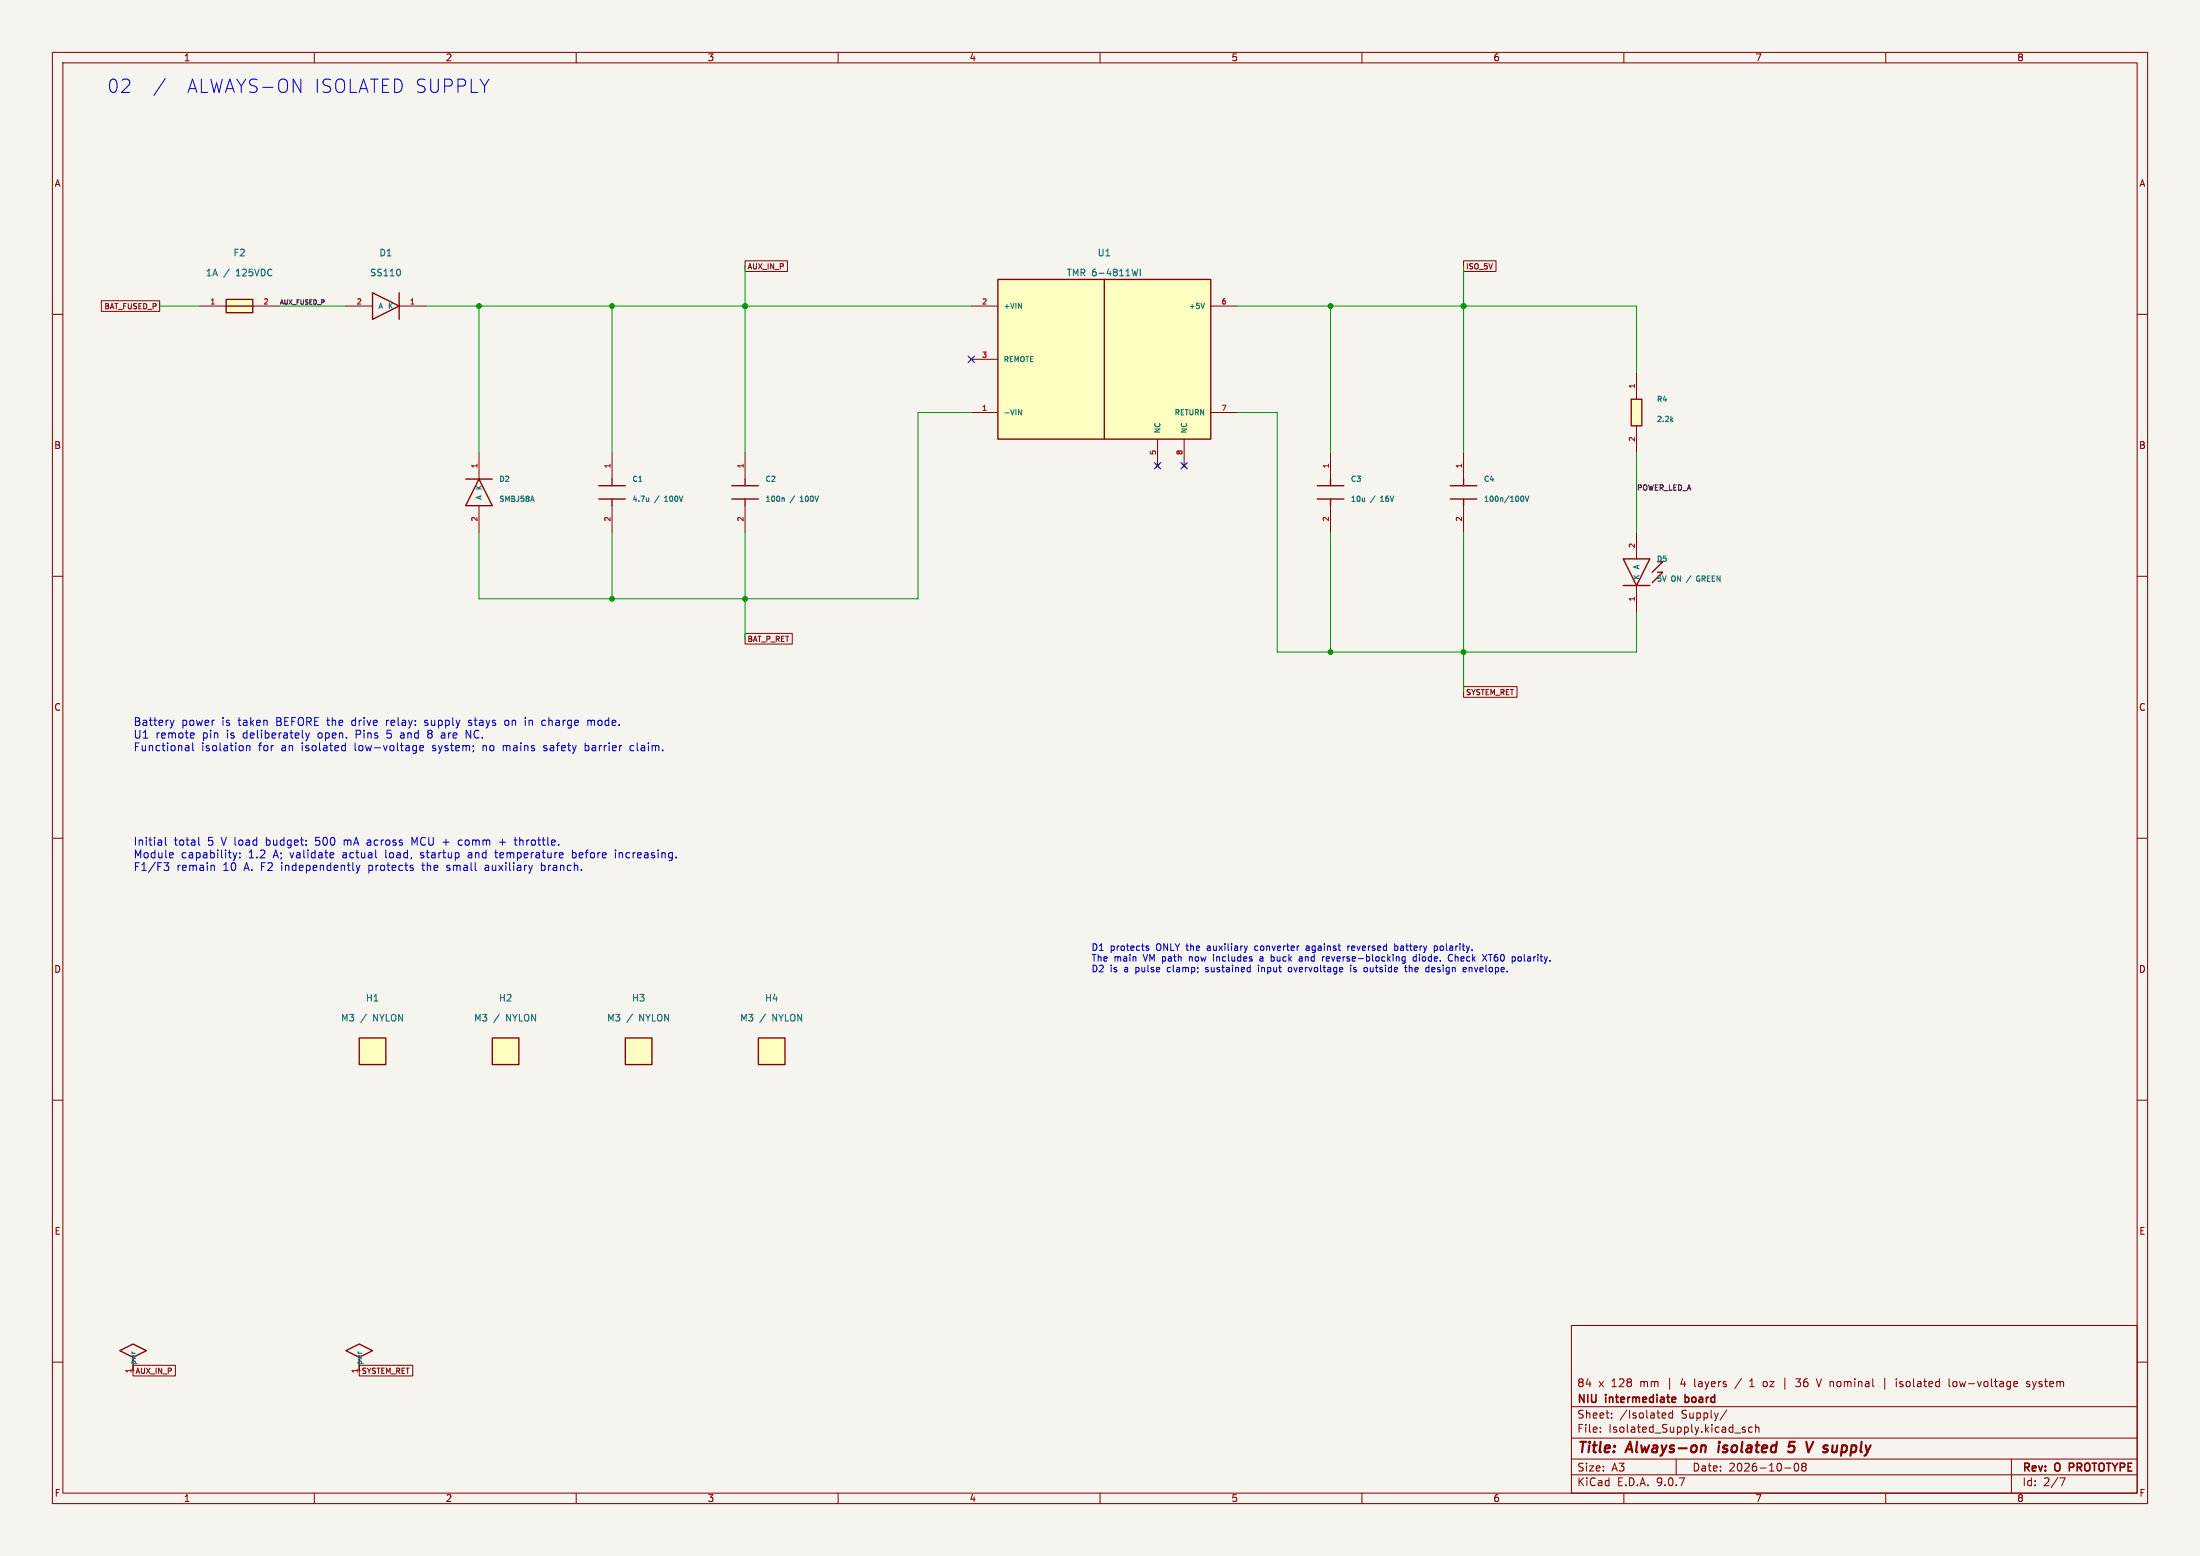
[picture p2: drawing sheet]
(kicad_sch (version 20250114) (generator "eeschema") (paper "A3") (title_block (title "Always-on isolated 5 V supply") (date "2026-10-08") (rev "O PROTOTYPE") (company "NIU intermediate board") (comment 1 "84 x 128 mm | 4 layers / 1 oz | 36 V nominal | isolated low-voltage system")) (lib_symbols (symbol "NIU:C" (pin_names (offset 1.016)) (in_bom yes) (on_board yes) (property "Reference" "X" (at 0 5.08 0) (effects (font (size 1.27 1.27)))) (property "Value" "C" (at 0 -5.08 0) (effects (font (size 1.27 1.27)))) (symbol "C_0_1" (polyline (pts (xy -2.54 1.27) (xy 2.54 1.27)) (stroke (width 0.254) (type default)) (fill (type none))) (polyline (pts (xy -2.54 -1.27) (xy 2.54 -1.27)) (stroke (width 0.254) (type default)) (fill (type none))) (polyline (pts (xy 0 2.54) (xy 0 1.27)) (stroke (width 0.254) (type default)) (fill (type none))) (polyline (pts (xy 0 -1.27) (xy 0 -2.54)) (stroke (width 0.254) (type default)) (fill (type none)))) (symbol "C_1_1" (pin passive line (at 0 7.62 270) (length 5.08) (name "~" (effects (font (size 1.0 1.0)))) (number "1" (effects (font (size 1.0 1.0))))) (pin passive line (at 0 -7.62 90) (length 5.08) (name "~" (effects (font (size 1.0 1.0)))) (number "2" (effects (font (size 1.0 1.0))))))) (symbol "NIU:D" (pin_names (offset 1.016)) (in_bom yes) (on_board yes) (property "Reference" "X" (at 0 5.08 0) (effects (font (size 1.27 1.27)))) (property "Value" "D" (at 0 -5.08 0) (effects (font (size 1.27 1.27)))) (symbol "D_0_1" (polyline (pts (xy 2.54 -2.54) (xy 2.54 2.54)) (stroke (width 0.254) (type default)) (fill (type none))) (polyline (pts (xy 2.54 0) (xy -2.54 2.54) (xy -2.54 -2.54) (xy 2.54 0)) (stroke (width 0.254) (type default)) (fill (type none)))) (symbol "D_1_1" (pin passive line (at 7.62 0 180) (length 5.08) (name "K" (effects (font (size 1.0 1.0)))) (number "1" (effects (font (size 1.0 1.0))))) (pin passive line (at -7.62 0 0) (length 5.08) (name "A" (effects (font (size 1.0 1.0)))) (number "2" (effects (font (size 1.0 1.0))))))) (symbol "NIU:DCDC" (pin_names (offset 1.016)) (in_bom yes) (on_board yes) (property "Reference" "X" (at 0 5.08 0) (effects (font (size 1.27 1.27)))) (property "Value" "DCDC" (at 0 -5.08 0) (effects (font (size 1.27 1.27)))) (symbol "DCDC_0_1" (rectangle (start -20.32 15.24) (end 20.32 -15.24) (stroke (width 0.254) (type default)) (fill (type background))) (polyline (pts (xy 0 -15.24) (xy 0 15.24)) (stroke (width 0.254) (type default)) (fill (type none)))) (symbol "DCDC_1_1" (pin power_in line (at -25.4 10.16 0) (length 5.08) (name "+VIN" (effects (font (size 1.0 1.0)))) (number "2" (effects (font (size 1.0 1.0))))) (pin power_in line (at -25.4 -10.16 0) (length 5.08) (name "-VIN" (effects (font (size 1.0 1.0)))) (number "1" (effects (font (size 1.0 1.0))))) (pin input line (at -25.4 0 0) (length 5.08) (name "REMOTE" (effects (font (size 1.0 1.0)))) (number "3" (effects (font (size 1.0 1.0))))) (pin power_out line (at 25.4 10.16 180) (length 5.08) (name "+5V" (effects (font (size 1.0 1.0)))) (number "6" (effects (font (size 1.0 1.0))))) (pin passive line (at 25.4 -10.16 180) (length 5.08) (name "RETURN" (effects (font (size 1.0 1.0)))) (number "7" (effects (font (size 1.0 1.0))))) (pin no_connect line (at 10.16 -20.32 90) (length 5.08) (name "NC" (effects (font (size 1.0 1.0)))) (number "5" (effects (font (size 1.0 1.0))))) (pin no_connect line (at 15.24 -20.32 90) (length 5.08) (name "NC" (effects (font (size 1.0 1.0)))) (number "8" (effects (font (size 1.0 1.0))))))) (symbol "NIU:DV" (pin_names (offset 1.016)) (in_bom yes) (on_board yes) (property "Reference" "X" (at 0 5.08 0) (effects (font (size 1.27 1.27)))) (property "Value" "DV" (at 0 -5.08 0) (effects (font (size 1.27 1.27)))) (symbol "DV_0_1" (polyline (pts (xy -2.54 2.54) (xy 2.54 2.54)) (stroke (width 0.254) (type default)) (fill (type none))) (polyline (pts (xy 0 2.54) (xy -2.54 -2.54) (xy 2.54 -2.54) (xy 0 2.54)) (stroke (width 0.254) (type default)) (fill (type none)))) (symbol "DV_1_1" (pin passive line (at 0 7.62 270) (length 5.08) (name "K" (effects (font (size 1.0 1.0)))) (number "1" (effects (font (size 1.0 1.0))))) (pin passive line (at 0 -7.62 90) (length 5.08) (name "A" (effects (font (size 1.0 1.0)))) (number "2" (effects (font (size 1.0 1.0))))))) (symbol "NIU:F" (pin_names (offset 1.016)) (in_bom yes) (on_board yes) (property "Reference" "X" (at 0 5.08 0) (effects (font (size 1.27 1.27)))) (property "Value" "F" (at 0 -5.08 0) (effects (font (size 1.27 1.27)))) (symbol "F_0_1" (rectangle (start -2.54 1.27) (end 2.54 -1.27) (stroke (width 0.254) (type default)) (fill (type background))) (polyline (pts (xy -2.54 0) (xy 2.54 0)) (stroke (width 0.254) (type default)) (fill (type none)))) (symbol "F_1_1" (pin passive line (at -7.62 0 0) (length 5.08) (name "~" (effects (font (size 1.0 1.0)))) (number "1" (effects (font (size 1.0 1.0))))) (pin passive line (at 7.62 0 180) (length 5.08) (name "~" (effects (font (size 1.0 1.0)))) (number "2" (effects (font (size 1.0 1.0))))))) (symbol "NIU:FLAG" (power) (pin_names (offset 1.016)) (in_bom yes) (on_board yes) (property "Reference" "X" (at 0 5.08 0) (effects (font (size 1.27 1.27)))) (property "Value" "FLAG" (at 0 -5.08 0) (effects (font (size 1.27 1.27)))) (symbol "FLAG_0_1" (polyline (pts (xy 0 0) (xy 0 2.54) (xy -2.54 3.81) (xy 0 5.08) (xy 2.54 3.81) (xy 0 2.54)) (stroke (width 0.254) (type default)) (fill (type none)))) (symbol "FLAG_1_1" (pin power_out line (at 0 0 90) (length 0) (name "pwr" (effects (font (size 1.0 1.0)))) (number "1" (effects (font (size 1.0 1.0))))))) (symbol "NIU:HOLE" (pin_names (offset 1.016)) (in_bom yes) (on_board yes) (property "Reference" "X" (at 0 5.08 0) (effects (font (size 1.27 1.27)))) (property "Value" "HOLE" (at 0 -5.08 0) (effects (font (size 1.27 1.27)))) (symbol "HOLE_0_1" (rectangle (start -2.54 2.54) (end 2.54 -2.54) (stroke (width 0.254) (type default)) (fill (type background)))) (symbol "HOLE_1_1")) (symbol "NIU:LED" (pin_names (offset 1.016)) (in_bom yes) (on_board yes) (property "Reference" "X" (at 0 5.08 0) (effects (font (size 1.27 1.27)))) (property "Value" "LED" (at 0 -5.08 0) (effects (font (size 1.27 1.27)))) (symbol "LED_0_1" (polyline (pts (xy -2.54 -2.54) (xy 2.54 -2.54)) (stroke (width 0.254) (type default)) (fill (type none))) (polyline (pts (xy 0 -2.54) (xy -2.54 2.54) (xy 2.54 2.54) (xy 0 -2.54)) (stroke (width 0.254) (type default)) (fill (type none))) (polyline (pts (xy 3 0) (xy 5 2) (xy 4 2)) (stroke (width 0.254) (type default)) (fill (type none))) (polyline (pts (xy 3 -2) (xy 5 0) (xy 4 0)) (stroke (width 0.254) (type default)) (fill (type none)))) (symbol "LED_1_1" (pin passive line (at 0 -7.62 90) (length 5.08) (name "K" (effects (font (size 1.0 1.0)))) (number "1" (effects (font (size 1.0 1.0))))) (pin passive line (at 0 7.62 270) (length 5.08) (name "A" (effects (font (size 1.0 1.0)))) (number "2" (effects (font (size 1.0 1.0))))))) (symbol "NIU:RV" (pin_names (offset 1.016)) (in_bom yes) (on_board yes) (property "Reference" "X" (at 0 5.08 0) (effects (font (size 1.27 1.27)))) (property "Value" "RV" (at 0 -5.08 0) (effects (font (size 1.27 1.27)))) (symbol "RV_0_1" (rectangle (start -1.016 2.54) (end 1.016 -2.54) (stroke (width 0.254) (type default)) (fill (type background)))) (symbol "RV_1_1" (pin passive line (at 0 7.62 270) (length 5.08) (name "~" (effects (font (size 1.0 1.0)))) (number "1" (effects (font (size 1.0 1.0))))) (pin passive line (at 0 -7.62 90) (length 5.08) (name "~" (effects (font (size 1.0 1.0)))) (number "2" (effects (font (size 1.0 1.0)))))))) (text "02  /  ALWAYS-ON ISOLATED SUPPLY" (at 20.32 15.24 0) (effects (font (size 2.54 2.54)) (justify left top))) (label "AUX_FUSED_P" (at 53.34 58.42 0) (effects (font (size 0.85 0.85)) (justify left bottom))) (global_label "AUX_IN_P" (shape passive) (at 142.24 50.8 0) (effects (font (size 1.016 1.016)) (justify left))) (junction (at 142.24 58.42) (diameter 0) (color 0 0 0 0)) (global_label "BAT_P_RET" (shape passive) (at 142.24 121.92 0) (effects (font (size 1.016 1.016)) (justify left))) (junction (at 142.24 114.3) (diameter 0) (color 0 0 0 0)) (label "POWER_LED_A" (at 312.42 93.98 0) (effects (font (size 1.016 1.016)) (justify left bottom))) (global_label "ISO_5V" (shape passive) (at 279.4 50.8 0) (effects (font (size 1.016 1.016)) (justify left))) (junction (at 279.4 58.42) (diameter 0) (color 0 0 0 0)) (global_label "SYSTEM_RET" (shape passive) (at 279.4 132.08 0) (effects (font (size 1.016 1.016)) (justify left))) (junction (at 279.4 124.46) (diameter 0) (color 0 0 0 0)) (junction (at 91.44 58.42) (diameter 0) (color 0 0 0 0)) (junction (at 116.84 58.42) (diameter 0) (color 0 0 0 0)) (junction (at 142.24 58.42) (diameter 0) (color 0 0 0 0)) (junction (at 116.84 114.3) (diameter 0) (color 0 0 0 0)) (junction (at 254 58.42) (diameter 0) (color 0 0 0 0)) (junction (at 279.4 58.42) (diameter 0) (color 0 0 0 0)) (junction (at 254 124.46) (diameter 0) (color 0 0 0 0)) (symbol (lib_id "NIU:F") (at 45.72 58.42 0) (unit 1) (in_bom yes) (on_board yes) (dnp no) (property "Reference" "F2" (at 45.72 48.260000000000005 0) (effects (font (size 1.27 1.27)))) (property "Value" "1A / 125VDC" (at 45.72 52.07000000000001 0) (effects (font (size 1.27 1.27)))) (property "Footprint" "NIU:Fuse_Littelfuse_NANO2_452-454" (at 45.72 58.42 0) (effects (font (size 1.27 1.27)) (hide yes))) (property "Datasheet" "" (at 45.72 58.42 0) (effects (font (size 1.27 1.27)) (hide yes))) (property "MPN" "0454001.MR" (at 45.72 58.42 0) (effects (font (size 1.27 1.27)) (hide yes))) (property "Rating" "1A time lag 125VDC" (at 45.72 58.42 0) (effects (font (size 1.27 1.27)) (hide yes))) (property "Notes" "" (at 45.72 58.42 0) (effects (font (size 1.27 1.27)) (hide yes))) (pin "1") (pin "2") (property "Manufacturer" "Littelfuse" (at 45.72 58.42 0) (effects (font (size 1.27 1.27)) (hide yes))) (property "Mouser" "576-0454001.MR" (at 45.72 58.42 0) (effects (font (size 1.27 1.27)) (hide yes)))) (global_label "BAT_FUSED_P" (shape passive) (at 30.48 58.42 180) (effects (font (size 1.016 1.016)) (justify right))) (symbol (lib_id "NIU:D") (at 73.66 58.42 0) (unit 1) (in_bom yes) (on_board yes) (dnp no) (property "Reference" "D1" (at 73.66 48.260000000000005 0) (effects (font (size 1.27 1.27)))) (property "Value" "SS110" (at 73.66 52.07000000000001 0) (effects (font (size 1.27 1.27)))) (property "Footprint" "NIU:D_SMA" (at 73.66 58.42 0) (effects (font (size 1.27 1.27)) (hide yes))) (property "Datasheet" "" (at 73.66 58.42 0) (effects (font (size 1.27 1.27)) (hide yes))) (property "MPN" "SS110-LTP" (at 73.66 58.42 0) (effects (font (size 1.27 1.27)) (hide yes))) (property "Rating" "100V 1A Schottky" (at 73.66 58.42 0) (effects (font (size 1.27 1.27)) (hide yes))) (property "Notes" "Auxiliary reverse polarity protection only" (at 73.66 58.42 0) (effects (font (size 1.27 1.27)) (hide yes))) (pin "1") (pin "2") (property "Manufacturer" "Micro Commercial Components (MCC)" (at 73.66 58.42 0) (effects (font (size 1.27 1.27)) (hide yes))) (property "Mouser" "833-SS110-LTP" (at 73.66 58.42 0) (effects (font (size 1.27 1.27)) (hide yes)))) (symbol (lib_id "NIU:DV") (at 91.44 93.98 0) (unit 1) (in_bom yes) (on_board yes) (dnp no) (property "Reference" "D2" (at 95.25 91.44 0) (effects (font (size 1.016 1.016)) (justify left))) (property "Value" "SMBJ58A" (at 95.25 95.25 0) (effects (font (size 1.016 1.016)) (justify left))) (property "Footprint" "NIU:D_SMB" (at 91.44 93.98 0) (effects (font (size 1.27 1.27)) (hide yes))) (property "Datasheet" "" (at 91.44 93.98 0) (effects (font (size 1.27 1.27)) (hide yes))) (property "MPN" "SMBJ58A" (at 91.44 93.98 0) (effects (font (size 1.27 1.27)) (hide yes))) (property "Rating" "58V standoff / 93.6V rated pulse clamp" (at 91.44 93.98 0) (effects (font (size 1.27 1.27)) (hide yes))) (property "Notes" "Transient clamp only; not sustained overvoltage regulation 58 V standoff, unidirectional 600 W SMB TVS; same polarity/package. Replaces Littelfuse purchasing selection." (at 91.44 93.98 0) (effects (font (size 1.27 1.27)) (hide yes))) (pin "1") (pin "2") (property "Manufacturer" "Bourns" (at 91.44 93.98 0) (effects (font (size 1.27 1.27)) (hide yes))) (property "Mouser" "652-SMBJ58A" (at 91.44 93.98 0) (effects (font (size 1.27 1.27)) (hide yes)))) (symbol (lib_id "NIU:C") (at 116.84 93.98 0) (unit 1) (in_bom yes) (on_board yes) (dnp no) (property "Reference" "C1" (at 120.65 91.44 0) (effects (font (size 1.016 1.016)) (justify left))) (property "Value" "4.7u / 100V" (at 120.65 95.25 0) (effects (font (size 1.016 1.016)) (justify left))) (property "Footprint" "NIU:TDK_CNC6_1210_Recommended" (at 116.84 93.98 0) (effects (font (size 1.27 1.27)) (hide yes))) (property "Datasheet" "" (at 116.84 93.98 0) (effects (font (size 1.27 1.27)) (hide yes))) (property "MPN" "CNC6P1X7R2A475K250AE" (at 116.84 93.98 0) (effects (font (size 1.27 1.27)) (hide yes))) (property "Rating" "X7R, 10%, 1210; 3.2 x 2.5 x 2.5 mm" (at 116.84 93.98 0) (effects (font (size 1.27 1.27)) (hide yes))) (property "Notes" "TDK CNC6 reflow lands applied: 1.1 x 2.5 mm pads, 2.2 mm gap. Nominal body height 2.5 mm. Correct underside orientation required. DC-bias effective capacitance and ripple remain bench checks." (at 116.84 93.98 0) (effects (font (size 1.27 1.27)) (hide yes))) (pin "1") (pin "2") (property "Manufacturer" "TDK" (at 116.84 93.98 0) (effects (font (size 1.27 1.27)) (hide yes))) (property "Mouser" "810-CNC6P1X7R2A475K2" (at 116.84 93.98 0) (effects (font (size 1.27 1.27)) (hide yes)))) (symbol (lib_id "NIU:C") (at 142.24 93.98 0) (unit 1) (in_bom yes) (on_board yes) (dnp no) (property "Reference" "C2" (at 146.05 91.44 0) (effects (font (size 1.016 1.016)) (justify left))) (property "Value" "100n / 100V" (at 146.05 95.25 0) (effects (font (size 1.016 1.016)) (justify left))) (property "Footprint" "NIU:C_0805_2012Metric" (at 142.24 93.98 0) (effects (font (size 1.27 1.27)) (hide yes))) (property "Datasheet" "" (at 142.24 93.98 0) (effects (font (size 1.27 1.27)) (hide yes))) (property "MPN" "C2012X7R2A104K125AA" (at 142.24 93.98 0) (effects (font (size 1.27 1.27)) (hide yes))) (property "Rating" "X7R, 10%, 0805" (at 142.24 93.98 0) (effects (font (size 1.27 1.27)) (hide yes))) (property "Notes" "" (at 142.24 93.98 0) (effects (font (size 1.27 1.27)) (hide yes))) (pin "1") (pin "2") (property "Manufacturer" "TDK" (at 142.24 93.98 0) (effects (font (size 1.27 1.27)) (hide yes))) (property "Mouser" "810-C2012X7R2A104K" (at 142.24 93.98 0) (effects (font (size 1.27 1.27)) (hide yes)))) (symbol (lib_id "NIU:DCDC") (at 210.82 68.58 0) (unit 1) (in_bom yes) (on_board yes) (dnp no) (property "Reference" "U1" (at 210.82 48.26 0) (effects (font (size 1.27 1.27)))) (property "Value" "TMR 6-4811WI" (at 210.82 52.07 0) (effects (font (size 1.27 1.27)))) (property "Footprint" "NIU:TRACO_TMR6WI_SIP8_TopView" (at 210.82 68.58 0) (effects (font (size 1.27 1.27)) (hide yes))) (property "Datasheet" "" (at 210.82 68.58 0) (effects (font (size 1.27 1.27)) (hide yes))) (property "MPN" "TMR 6-4811WI" (at 210.82 68.58 0) (effects (font (size 1.27 1.27)) (hide yes))) (property "Rating" "18-75Vin; 5V/1.2A; functional isolation" (at 210.82 68.58 0) (effects (font (size 1.27 1.27)) (hide yes))) (property "Notes" "Remote pin open = always on. Total demo 5V budget 500mA pending load/thermal verification." (at 210.82 68.58 0) (effects (font (size 1.27 1.27)) (hide yes))) (pin "2") (pin "1") (pin "3") (pin "6") (pin "7") (pin "5") (pin "8") (property "Manufacturer" "TRACO Power" (at 210.82 68.58 0) (effects (font (size 1.27 1.27)) (hide yes))) (property "Mouser" "495-TMR6-4811WI" (at 210.82 68.58 0) (effects (font (size 1.27 1.27)) (hide yes)))) (no_connect (at 185.42 68.58)) (no_connect (at 220.98 88.9)) (no_connect (at 226.06 88.9)) (symbol (lib_id "NIU:C") (at 254 93.98 0) (unit 1) (in_bom yes) (on_board yes) (dnp no) (property "Reference" "C3" (at 257.81 91.44 0) (effects (font (size 1.016 1.016)) (justify left))) (property "Value" "10u / 16V" (at 257.81 95.25 0) (effects (font (size 1.016 1.016)) (justify left))) (property "Footprint" "NIU:C_0805_2012Metric" (at 254 93.98 0) (effects (font (size 1.27 1.27)) (hide yes))) (property "Datasheet" "" (at 254 93.98 0) (effects (font (size 1.27 1.27)) (hide yes))) (property "MPN" "C2012X5R1C106K085AC" (at 254 93.98 0) (effects (font (size 1.27 1.27)) (hide yes))) (property "Rating" "X5R, 10%, 0805, 0.85 mm height" (at 254 93.98 0) (effects (font (size 1.27 1.27)) (hide yes))) (property "Notes" "Stocked but NRND (not recommended for new designs) per Mouser. Selected for this MVP; not obsolete or special order." (at 254 93.98 0) (effects (font (size 1.27 1.27)) (hide yes))) (pin "1") (pin "2") (property "Manufacturer" "TDK" (at 254 93.98 0) (effects (font (size 1.27 1.27)) (hide yes))) (property "Mouser" "810-C2012X5R1C106K-2" (at 254 93.98 0) (effects (font (size 1.27 1.27)) (hide yes)))) (symbol (lib_id "NIU:C") (at 279.4 93.98 0) (unit 1) (in_bom yes) (on_board yes) (dnp no) (property "Reference" "C4" (at 283.21 91.44 0) (effects (font (size 1.016 1.016)) (justify left))) (property "Value" "100n/100V" (at 283.21 95.25 0) (effects (font (size 1.016 1.016)) (justify left))) (property "Footprint" "NIU:C_0805_2012Metric" (at 279.4 93.98 0) (effects (font (size 1.27 1.27)) (hide yes))) (property "Datasheet" "" (at 279.4 93.98 0) (effects (font (size 1.27 1.27)) (hide yes))) (property "MPN" "C2012X7R2A104K125AA" (at 279.4 93.98 0) (effects (font (size 1.27 1.27)) (hide yes))) (property "Rating" "X7R, 10%, 0805" (at 279.4 93.98 0) (effects (font (size 1.27 1.27)) (hide yes))) (property "Notes" "Voltage rating increased from 50 V to 100 V; same capacitance and package. Shares C2 purchasing SKU." (at 279.4 93.98 0) (effects (font (size 1.27 1.27)) (hide yes))) (pin "1") (pin "2") (property "Manufacturer" "TDK" (at 279.4 93.98 0) (effects (font (size 1.27 1.27)) (hide yes))) (property "Mouser" "810-C2012X7R2A104K" (at 279.4 93.98 0) (effects (font (size 1.27 1.27)) (hide yes)))) (symbol (lib_id "NIU:RV") (at 312.42 78.74 0) (unit 1) (in_bom yes) (on_board yes) (dnp no) (property "Reference" "R4" (at 316.23 76.19999999999999 0) (effects (font (size 1.016 1.016)) (justify left))) (property "Value" "2.2k" (at 316.23 80.00999999999999 0) (effects (font (size 1.016 1.016)) (justify left))) (property "Footprint" "NIU:R_0805_2012Metric" (at 312.42 78.74 0) (effects (font (size 1.27 1.27)) (hide yes))) (property "Datasheet" "" (at 312.42 78.74 0) (effects (font (size 1.27 1.27)) (hide yes))) (property "MPN" "RC0805FR-072K2L" (at 312.42 78.74 0) (effects (font (size 1.27 1.27)) (hide yes))) (property "Rating" "1% 0.125W" (at 312.42 78.74 0) (effects (font (size 1.27 1.27)) (hide yes))) (property "Notes" "" (at 312.42 78.74 0) (effects (font (size 1.27 1.27)) (hide yes))) (pin "1") (pin "2") (property "Manufacturer" "YAGEO" (at 312.42 78.74 0) (effects (font (size 1.27 1.27)) (hide yes))) (property "Mouser" "603-RC0805FR-072K2L" (at 312.42 78.74 0) (effects (font (size 1.27 1.27)) (hide yes)))) (symbol (lib_id "NIU:LED") (at 312.42 109.22 0) (unit 1) (in_bom yes) (on_board yes) (dnp no) (property "Reference" "D5" (at 316.23 106.67999999999999 0) (effects (font (size 1.016 1.016)) (justify left))) (property "Value" "5V ON / GREEN" (at 316.23 110.49 0) (effects (font (size 1.016 1.016)) (justify left))) (property "Footprint" "NIU:LED_0805_2012Metric" (at 312.42 109.22 0) (effects (font (size 1.27 1.27)) (hide yes))) (property "Datasheet" "" (at 312.42 109.22 0) (effects (font (size 1.27 1.27)) (hide yes))) (property "MPN" "LTST-C170KGKT" (at 312.42 109.22 0) (effects (font (size 1.27 1.27)) (hide yes))) (property "Rating" "0805 green" (at 312.42 109.22 0) (effects (font (size 1.27 1.27)) (hide yes))) (property "Notes" "" (at 312.42 109.22 0) (effects (font (size 1.27 1.27)) (hide yes))) (pin "1") (pin "2") (property "Manufacturer" "LITEON" (at 312.42 109.22 0) (effects (font (size 1.27 1.27)) (hide yes))) (property "Mouser" "859-LTST-C170KGKT" (at 312.42 109.22 0) (effects (font (size 1.27 1.27)) (hide yes)))) (symbol (lib_id "NIU:HOLE") (at 71.12 200.66 0) (unit 1) (in_bom no) (on_board yes) (dnp no) (property "Reference" "H1" (at 71.12 190.5 0) (effects (font (size 1.27 1.27)))) (property "Value" "M3 / NYLON" (at 71.12 194.31 0) (effects (font (size 1.27 1.27)))) (property "Footprint" "NIU:MountingHole_3.2mm_M3" (at 71.12 200.66 0) (effects (font (size 1.27 1.27)) (hide yes))) (property "Datasheet" "" (at 71.12 200.66 0) (effects (font (size 1.27 1.27)) (hide yes))) (property "MPN" "M3 nylon hardware" (at 71.12 200.66 0) (effects (font (size 1.27 1.27)) (hide yes))) (property "Rating" "3.2mm NPTH" (at 71.12 200.66 0) (effects (font (size 1.27 1.27)) (hide yes))) (property "Notes" "" (at 71.12 200.66 0) (effects (font (size 1.27 1.27)) (hide yes))) (property "Manufacturer" "" (at 71.12 200.66 0) (effects (font (size 1.27 1.27)) (hide yes))) (property "Mouser" "" (at 71.12 200.66 0) (effects (font (size 1.27 1.27)) (hide yes)))) (symbol (lib_id "NIU:HOLE") (at 96.52 200.66 0) (unit 1) (in_bom no) (on_board yes) (dnp no) (property "Reference" "H2" (at 96.52 190.5 0) (effects (font (size 1.27 1.27)))) (property "Value" "M3 / NYLON" (at 96.52 194.31 0) (effects (font (size 1.27 1.27)))) (property "Footprint" "NIU:MountingHole_3.2mm_M3" (at 96.52 200.66 0) (effects (font (size 1.27 1.27)) (hide yes))) (property "Datasheet" "" (at 96.52 200.66 0) (effects (font (size 1.27 1.27)) (hide yes))) (property "MPN" "M3 nylon hardware" (at 96.52 200.66 0) (effects (font (size 1.27 1.27)) (hide yes))) (property "Rating" "3.2mm NPTH" (at 96.52 200.66 0) (effects (font (size 1.27 1.27)) (hide yes))) (property "Notes" "" (at 96.52 200.66 0) (effects (font (size 1.27 1.27)) (hide yes))) (property "Manufacturer" "" (at 96.52 200.66 0) (effects (font (size 1.27 1.27)) (hide yes))) (property "Mouser" "" (at 96.52 200.66 0) (effects (font (size 1.27 1.27)) (hide yes)))) (symbol (lib_id "NIU:HOLE") (at 121.91999999999999 200.66 0) (unit 1) (in_bom no) (on_board yes) (dnp no) (property "Reference" "H3" (at 121.91999999999999 190.5 0) (effects (font (size 1.27 1.27)))) (property "Value" "M3 / NYLON" (at 121.91999999999999 194.31 0) (effects (font (size 1.27 1.27)))) (property "Footprint" "NIU:MountingHole_3.2mm_M3" (at 121.91999999999999 200.66 0) (effects (font (size 1.27 1.27)) (hide yes))) (property "Datasheet" "" (at 121.91999999999999 200.66 0) (effects (font (size 1.27 1.27)) (hide yes))) (property "MPN" "M3 nylon hardware" (at 121.91999999999999 200.66 0) (effects (font (size 1.27 1.27)) (hide yes))) (property "Rating" "3.2mm NPTH" (at 121.91999999999999 200.66 0) (effects (font (size 1.27 1.27)) (hide yes))) (property "Notes" "" (at 121.91999999999999 200.66 0) (effects (font (size 1.27 1.27)) (hide yes))) (property "Manufacturer" "" (at 121.91999999999999 200.66 0) (effects (font (size 1.27 1.27)) (hide yes))) (property "Mouser" "" (at 121.91999999999999 200.66 0) (effects (font (size 1.27 1.27)) (hide yes)))) (symbol (lib_id "NIU:HOLE") (at 147.32 200.66 0) (unit 1) (in_bom no) (on_board yes) (dnp no) (property "Reference" "H4" (at 147.32 190.5 0) (effects (font (size 1.27 1.27)))) (property "Value" "M3 / NYLON" (at 147.32 194.31 0) (effects (font (size 1.27 1.27)))) (property "Footprint" "NIU:MountingHole_3.2mm_M3" (at 147.32 200.66 0) (effects (font (size 1.27 1.27)) (hide yes))) (property "Datasheet" "" (at 147.32 200.66 0) (effects (font (size 1.27 1.27)) (hide yes))) (property "MPN" "M3 nylon hardware" (at 147.32 200.66 0) (effects (font (size 1.27 1.27)) (hide yes))) (property "Rating" "3.2mm NPTH" (at 147.32 200.66 0) (effects (font (size 1.27 1.27)) (hide yes))) (property "Notes" "" (at 147.32 200.66 0) (effects (font (size 1.27 1.27)) (hide yes))) (property "Manufacturer" "" (at 147.32 200.66 0) (effects (font (size 1.27 1.27)) (hide yes))) (property "Mouser" "" (at 147.32 200.66 0) (effects (font (size 1.27 1.27)) (hide yes)))) (symbol (lib_id "NIU:FLAG") (at 25.4 261.62 0) (unit 1) (in_bom yes) (on_board yes) (dnp no) (property "Reference" "#FLG20" (at 25.4 251.46 0) (effects (font (size 1.27 1.27)) (hide yes))) (property "Value" "PWR_FLAG" (at 25.4 255.27 0) (effects (font (size 1.27 1.27)) (hide yes))) (property "Footprint" "" (at 25.4 261.62 0) (effects (font (size 1.27 1.27)) (hide yes))) (property "Datasheet" "" (at 25.4 261.62 0) (effects (font (size 1.27 1.27)) (hide yes))) (property "MPN" "" (at 25.4 261.62 0) (effects (font (size 1.27 1.27)) (hide yes))) (property "Rating" "" (at 25.4 261.62 0) (effects (font (size 1.27 1.27)) (hide yes))) (property "Notes" "" (at 25.4 261.62 0) (effects (font (size 1.27 1.27)) (hide yes))) (pin "1")) (global_label "AUX_IN_P" (shape passive) (at 25.4 261.62 0) (effects (font (size 1.016 1.016)) (justify left))) (symbol (lib_id "NIU:FLAG") (at 68.58 261.62 0) (unit 1) (in_bom yes) (on_board yes) (dnp no) (property "Reference" "#FLG21" (at 68.58 251.46 0) (effects (font (size 1.27 1.27)) (hide yes))) (property "Value" "PWR_FLAG" (at 68.58 255.27 0) (effects (font (size 1.27 1.27)) (hide yes))) (property "Footprint" "" (at 68.58 261.62 0) (effects (font (size 1.27 1.27)) (hide yes))) (property "Datasheet" "" (at 68.58 261.62 0) (effects (font (size 1.27 1.27)) (hide yes))) (property "MPN" "" (at 68.58 261.62 0) (effects (font (size 1.27 1.27)) (hide yes))) (property "Rating" "" (at 68.58 261.62 0) (effects (font (size 1.27 1.27)) (hide yes))) (property "Notes" "" (at 68.58 261.62 0) (effects (font (size 1.27 1.27)) (hide yes))) (pin "1")) (global_label "SYSTEM_RET" (shape passive) (at 68.58 261.62 0) (effects (font (size 1.016 1.016)) (justify left))) (text "Battery power is taken BEFORE the drive relay: supply stays on in charge mode.\nU1 remote pin is deliberately open. Pins 5 and 8 are NC.\nFunctional isolation for an isolated low-voltage system; no mains safety barrier claim." (at 25.4 137.16 0) (effects (font (size 1.5 1.5)) (justify left top))) (text "Initial total 5 V load budget: 500 mA across MCU + comm + throttle.\nModule capability: 1.2 A; validate actual load, startup and temperature before increasing.\nF1/F3 remain 10 A. F2 independently protects the small auxiliary branch." (at 25.4 160.02 0) (effects (font (size 1.5 1.5)) (justify left top))) (text "D1 protects ONLY the auxiliary converter against reversed battery polarity.\nThe main VM path now includes a buck and reverse-blocking diode. Check XT60 polarity.\nD2 is a pulse clamp; sustained input overvoltage is outside the design envelope." (at 208.28 180.34 0) (effects (font (size 1.27 1.27)) (justify left top))) (wire (pts (xy 30.48 58.42) (xy 38.1 58.42)) (stroke (width 0) (type default))) (wire (pts (xy 53.34 58.42) (xy 66.04 58.42)) (stroke (width 0) (type default))) (wire (pts (xy 81.28 58.42) (xy 91.44 58.42)) (stroke (width 0) (type default))) (wire (pts (xy 91.44 58.42) (xy 91.44 86.36)) (stroke (width 0) (type default))) (wire (pts (xy 91.44 58.42) (xy 116.84 58.42)) (stroke (width 0) (type default))) (wire (pts (xy 91.44 101.6) (xy 91.44 114.3)) (stroke (width 0) (type default))) (wire (pts (xy 91.44 114.3) (xy 116.84 114.3)) (stroke (width 0) (type default))) (wire (pts (xy 116.84 58.42) (xy 116.84 86.36)) (stroke (width 0) (type default))) (wire (pts (xy 116.84 58.42) (xy 142.24 58.42)) (stroke (width 0) (type default))) (wire (pts (xy 116.84 101.6) (xy 116.84 114.3)) (stroke (width 0) (type default))) (wire (pts (xy 116.84 114.3) (xy 142.24 114.3)) (stroke (width 0) (type default))) (wire (pts (xy 142.24 50.8) (xy 142.24 58.42)) (stroke (width 0) (type default))) (wire (pts (xy 142.24 58.42) (xy 142.24 86.36)) (stroke (width 0) (type default))) (wire (pts (xy 142.24 58.42) (xy 185.42 58.42)) (stroke (width 0) (type default))) (wire (pts (xy 142.24 101.6) (xy 142.24 114.3)) (stroke (width 0) (type default))) (wire (pts (xy 142.24 114.3) (xy 142.24 121.92)) (stroke (width 0) (type default))) (wire (pts (xy 142.24 114.3) (xy 175.26 114.3)) (stroke (width 0) (type default))) (wire (pts (xy 175.26 78.74) (xy 175.26 114.3)) (stroke (width 0) (type default))) (wire (pts (xy 175.26 78.74) (xy 185.42 78.74)) (stroke (width 0) (type default))) (wire (pts (xy 236.22 58.42) (xy 254 58.42)) (stroke (width 0) (type default))) (wire (pts (xy 236.22 78.74) (xy 243.84 78.74)) (stroke (width 0) (type default))) (wire (pts (xy 243.84 78.74) (xy 243.84 124.46)) (stroke (width 0) (type default))) (wire (pts (xy 243.84 124.46) (xy 254 124.46)) (stroke (width 0) (type default))) (wire (pts (xy 254 58.42) (xy 254 86.36)) (stroke (width 0) (type default))) (wire (pts (xy 254 58.42) (xy 279.4 58.42)) (stroke (width 0) (type default))) (wire (pts (xy 254 101.6) (xy 254 124.46)) (stroke (width 0) (type default))) (wire (pts (xy 254 124.46) (xy 279.4 124.46)) (stroke (width 0) (type default))) (wire (pts (xy 279.4 50.8) (xy 279.4 58.42)) (stroke (width 0) (type default))) (wire (pts (xy 279.4 58.42) (xy 279.4 86.36)) (stroke (width 0) (type default))) (wire (pts (xy 279.4 58.42) (xy 312.42 58.42)) (stroke (width 0) (type default))) (wire (pts (xy 279.4 101.6) (xy 279.4 124.46)) (stroke (width 0) (type default))) (wire (pts (xy 279.4 124.46) (xy 279.4 132.08)) (stroke (width 0) (type default))) (wire (pts (xy 279.4 124.46) (xy 312.42 124.46)) (stroke (width 0) (type default))) (wire (pts (xy 312.42 58.42) (xy 312.42 71.12)) (stroke (width 0) (type default))) (wire (pts (xy 312.42 86.36) (xy 312.42 101.6)) (stroke (width 0) (type default))) (wire (pts (xy 312.42 116.84) (xy 312.42 124.46)) (stroke (width 0) (type default))))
